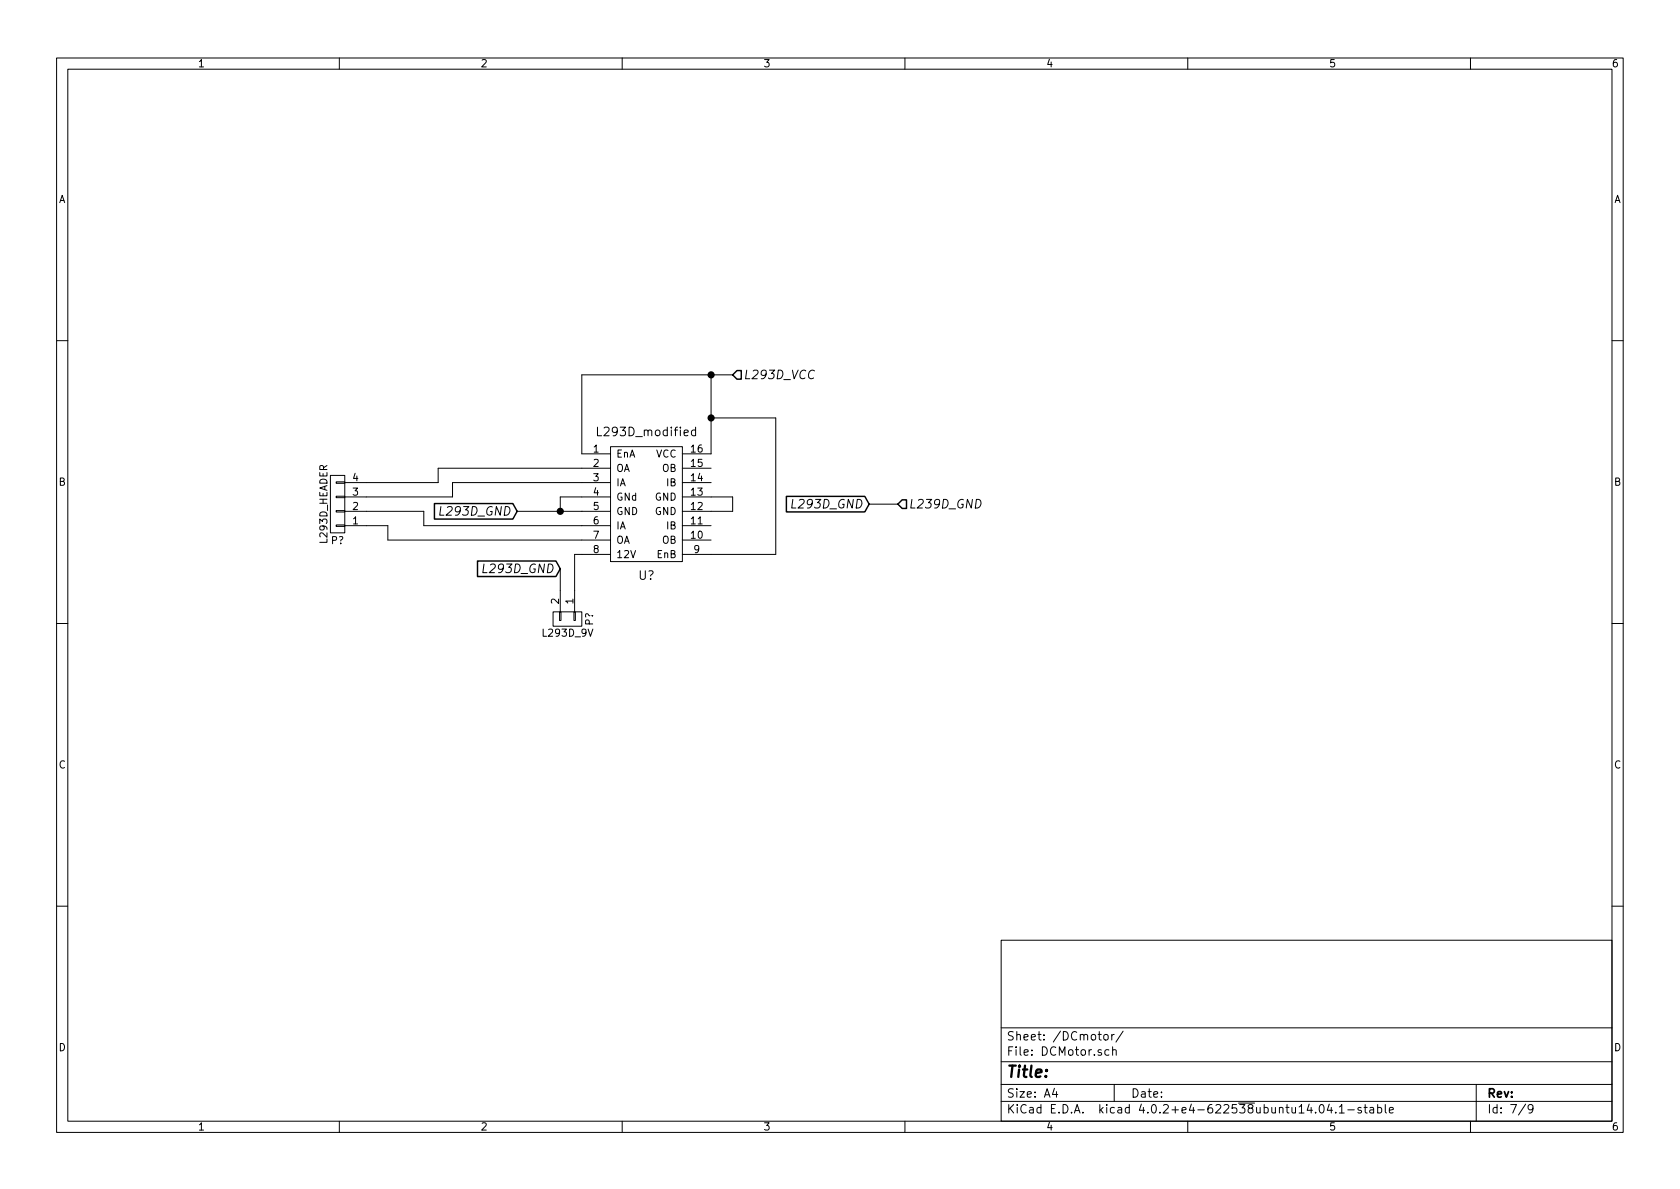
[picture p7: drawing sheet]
<svg xmlns="http://www.w3.org/2000/svg" width="297mm" height="210mm" viewBox="0 0 297 210" stroke-linecap="round" stroke-linejoin="round" font-family="sans-serif">
<g fill="none" stroke="#000" stroke-width=".18">
<path d="M10 10.3h277v189.9h-277zM12 12.2h273v186.1h-273zM60 10.3v1.9M110 10.3v1.9M160 10.3v1.9M210 10.3v1.9M260 10.3v1.9M10 60.2h2M107.9 79h12.7v20.3h-12.7zM123 76.1a.48 .48 0 0 0-.7 .1v.7a.48 .48 0 0 0 .7 .1M123 75.5v1.6M125.7 66.3v14h-5.1"/>
<path d="M125.7 73.9h11.5v24.1h-16.6M129.5 66.3h-26.6v14h5M285 60.2h2M58.4 84.1h2.6v10.1h-2.6zM59.4 85.2h1.6v.3h-1.6zM59.4 87.8h1.6v.2h-1.6zM59.4 90.3h1.6v.2h-1.6zM59.4 92.8h1.6v.3h-1.6zM61 90.4h13.9v2.6h33M61 93h7.6v2.5h39.3M91.4 90.4h16.5M107.9 82.8h-30.4v2.5h-16.5"/>
<path d="M107.9 85.3h-27.9v2.6h-19M107.9 87.9h-8.8v2.5M107.9 98h-6.3v10.2M120.6 82.8h5.1M120.6 85.3h5.1M120.6 87.9h8.9v2.5h-8.9M120.6 93h5.1M120.6 95.5h5.1M153.7 89.1h5M10 110.3h2M97.8 108.2h5.1v2.5h-5.1zM98.9 108.2h.3v1.5h-.3z"/>
<path d="M99.1 100.6v7.6M101.5 108.2h.2v1.5h-.2zM285 110.3h2M10 160.2h2M177 166.3h108v32h-108zM285 160.2h2M60 198.3v1.9M110 198.3v1.9M160 198.3v1.9M177 194.8h108M177 191.8h108M177 187.8h108"/>
<path d="M177 181.8h108M186.4 192.5l-.3 1h.9M186.8 193v1M195.2 183.1l.2-.2 .5 .2v.5l-.1 .2-.4 .1-.2-.1zM196.1 185.7l-.5-.1-.2 .3v.6l.2 .1 .5-.1M196.6 182.9v1M196.7 185.7l.2-.1 .4 .1 .1 .9M196.7 185.1v1.5M197 182.9l-.4 .3M197 191.8v3M198.6 182.3l-1.3 2M210 198.3v1.9"/>
<path d="M233.4 195.5l.2-.2a.81 .81 0 0 1 .6 .6 .81 .81 0 0 1-.3 .8l-.1 .1a.79 .79 0 0 1-.4-1.3zM235 195.2l-.3 1.1h.9M235.4 195.8v1M236.2 196.7v.1M236.8 195.8l.4-.5v1.5M236.8 196.8h.9M238.3 196.3h1.1M240.7 195.9a.37 .37 0 0 0-.6 .1l.1 .3 .5 .1v.1l-.2 .3-.4-.1M241.2 195.8h.5M241.4 195.3v1.3l.3 .2M242.2 195.9h.6l.1 .9M242.9 196.2l-.5 .1-.2 .2 .2 .3 .5-.1"/>
<path d="M243.6 195.9l.4-.1 .3 .3-.1 .6h-.6M243.6 195.3v1.5M244.9 195.3v1.3l.2 .2M245.6 196.3l.8-.1-.1-.3-.4-.1-.3 .2 .1 .7h.6M260 198.3v1.9M261 191.8v6.5M269.7 195.2l-1.2 2M271 196l-.2 .3h-.3l-.3-.3v-.4l.1-.2 .5-.1 .2 .2a1.19 1.19 0 0 1-.2 1.2l-.5 .1"/>
</g>
<path d="M130.3 65.5h.8v1.6h-.8l-.8-.8zM76.8 89h13.9l.7 1.4-.7 1.4h-13.9zM84.4 99.2h13.9l.8 1.4-.8 1.3h-13.9zM139 87.8h13.9l.8 1.3-.8 1.4h-13.9zM159.5 88.4h.8v1.5h-.8l-.8-.8z" fill="none" stroke="#000" stroke-width=".25"/>
<g fill="#000" stroke="#000" stroke-width=".25">
<circle cx="125.7" cy="73.9" r=".51"/>
<circle cx="125.7" cy="66.3" r=".51"/>
<circle cx="99.1" cy="90.4" r=".51"/>
</g>
<text font-size="2.8" x="178" y="190.5">Title:</text>
<g font-size="2.1">
<text x="131.5" y="67.1">L293D_VCC</text>
<text x="106.1" y="77.1">L293D_modified</text>
<text x="140.5" y="89.9">L293D_GND</text>
<text x="160.7" y="89.9">L239D_GND</text>
<text x="78.3" y="91.2">L293D_GND</text>
<text x="85.9" y="101.3">L293D_GND</text>
<text x="112.9" y="102.5">U?</text>
<text x="178" y="184">Sheet: /DCmotor/</text>
<text x="178" y="186.7">File: DCMotor.sch</text>
<text x="178" y="196.9">KiCad E.D.A. kicad 4.0.2+e4-622538ubuntu14.04.1-stable</text>
<text x="178" y="194.1">Size: A4</text>
<text x="200" y="194.1">Date:</text>
<text x="263" y="194.1">Rev:</text>
<text x="263" y="196.9">Id: 7/9</text>
</g>
<g font-size="1.8">
<text x="35" y="11.9">1</text>
<text x="85" y="11.9">2</text>
<text x="135" y="11.9">3</text>
<text x="185" y="11.9">4</text>
<text x="235" y="11.9">5</text>
<text x="285" y="11.9">6</text>
<text x="10.4" y="35.9">A</text>
<text x="285.4" y="35.9">A</text>
<text x="104.9" y="80">1</text>
<text x="104.9" y="82.5">2</text>
<text x="109" y="80.9">EnA</text>
<text x="109" y="83.4">OA</text>
<text x="115.9" y="80.9">VCC</text>
<text x="117" y="83.4">OB</text>
<text x="122.2" y="82.5">15</text>
<text x="122.2" y="80">16</text>
<text x="10.4" y="85.9">B</text>
<text x="62.4" y="87.6">3</text>
<text x="62.4" y="85.1">4</text>
<text x="104.9" y="85.1">3</text>
<text x="104.9" y="87.6">4</text>
<text x="109" y="86">IA</text>
<text x="109" y="88.5">GNd</text>
<text x="115.7" y="88.5">GND</text>
<text x="117.9" y="86">IB</text>
<text x="122.2" y="87.6">13</text>
<text x="122.2" y="85.1">14</text>
<text x="285.4" y="85.9">B</text>
<text x="62.4" y="92.7">1</text>
<text x="62.4" y="90.2">2</text>
<text x="104.9" y="90.2">5</text>
<text x="104.9" y="92.7">6</text>
<text x="104.9" y="95.2">7</text>
<text x="109" y="91.1">GND</text>
<text x="109" y="93.6">IA</text>
<text x="115.7" y="91.1">GND</text>
<text x="117.9" y="93.6">IB</text>
<text x="122.2" y="95.2">10</text>
<text x="122.2" y="92.7">11</text>
<text x="122.2" y="90.2">12</text>
<text x="57.9" y="96" transform="rotate(-90 57.9 96)">L293D_HEADER</text>
<text x="58.5" y="96.2">P?</text>
<text x="104.9" y="97.8">8</text>
<text x="109" y="96.1">OA</text>
<text x="109" y="98.7">12V</text>
<text x="116.1" y="98.7">EnB</text>
<text x="117" y="96.1">OB</text>
<text x="122.7" y="97.8">9</text>
<text x="98.8" y="106.8" transform="rotate(-90 98.8 106.8)">2</text>
<text x="101.3" y="106.8" transform="rotate(-90 101.3 106.8)">1</text>
<text x="96.1" y="112.6">L293D_9V</text>
<text x="104.9" y="110.6" transform="rotate(-90 104.9 110.6)">P?</text>
<text x="10.4" y="135.9">C</text>
<text x="285.4" y="135.9">C</text>
<text x="10.4" y="185.9">D</text>
<text x="285.4" y="185.9">D</text>
<text x="35" y="199.9">1</text>
<text x="85" y="199.9">2</text>
<text x="135" y="199.9">3</text>
<text x="185" y="199.9">4</text>
<text x="235" y="199.9">5</text>
<text x="285" y="199.9">6</text>
</g>
</svg>
